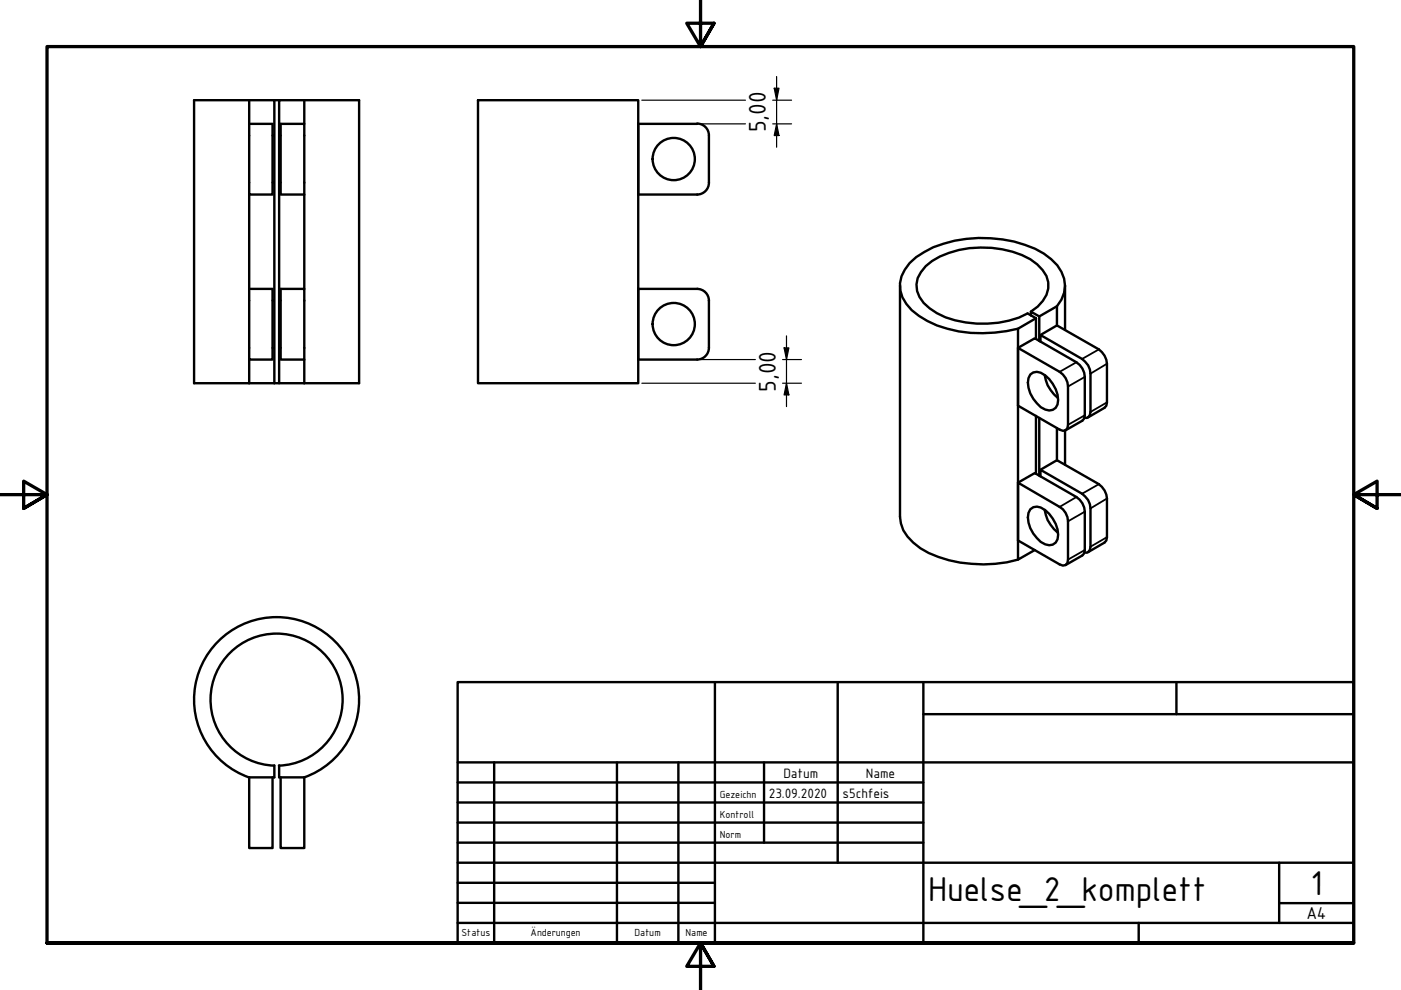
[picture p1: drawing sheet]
<svg xmlns="http://www.w3.org/2000/svg" width="297mm" height="210mm" viewBox="0 0 297 210" stroke-linecap="round" stroke-linejoin="round" font-family="sans-serif">
<!-- layer: Sichtbar (ISO) -->
<g fill="none" stroke="#000" stroke-width=".51">
<path d="M52.8 21.2h5.4v60.1M52.8 21.2v20h5v-14.9h-5M52.8 21.2h-11.7v60.1h18.1M58.2 21.2h1M59.5 26.3h5v14.9h-5zM64.5 21.2h-5.3v60.1h5.3M64.5 21.2v5.1M64.5 21.2h11.6v60.1h-11.6M101.3 21.2h34v60.1h-34zM147.8 26.2a2.51 2.51 0 0 1 2.5 2.5v10M147.8 26.3h-12.5v14.9h12.5M150.3 38.7a2.51 2.51 0 0 1-2.5 2.5"/>
<path d="M52.8 41.2v35h5v-15h-5M64.5 41.2v20M52.8 76.2v5.1M59.5 61.2h5v15h-5zM64.5 76.2v5.1M147.8 61.2a2.51 2.51 0 0 1 2.5 2.6M147.8 61.2h-12.5v15h12.5M150.3 63.7v10.1M150.3 73.7a2.51 2.51 0 0 1-2.5 2.5M190.8 60.6v49a7.2 7.2 0 0 0 2.8 5.4 21.3 21.3 0 0 0 12.4 4.5 27.3 27.3 0 0 0 9.8-.8M215.8 73.8l8.9 5a3.9 3.9 0 0 1 1.7 3.2v8.1l-.1 .7-.4 .4-.5 .1-.7-.2-8.9-5.1zM215.8 73.8l3.6-2.1 8.8 5.1a3.9 3.9 0 0 1 1.8 3.1v8.1l-.1 .7-.4 .5-3.6 2"/>
<path d="M218.4 79.4a2.23 2.23 0 0 1 3.2 .2 6.6 6.6 0 0 1 2.6 6.2 1.82 1.82 0 0 1-2.6 1 6.6 6.6 0 0 1-3.5-6.6zM218.6 66.1a6.9 6.9 0 0 0 3.6-6.2 8.2 8.2 0 0 0-5.5-5.8 21.9 21.9 0 0 0-19.1 1.2 7.1 7.1 0 0 0-3.3 5 6.1 6.1 0 0 0 2.8 5.1 19.9 19.9 0 0 0 14.6 3l2.2-.4 2.1-.7 1.9-.8 1.7 1M218.6 66.9v-.8l1.7 1M219.6 67.5l-3.8 2.2v49l3.6-2.1M219.6 67.5v4.4M220.3 67.1v5.2M220.6 72.4v-1.4l8.8 5.1a3.9 3.9 0 0 1 1.8 3.1v8.1l-.4 1.1-.4 .2h-.5M220.6 71l3.5-2 8.9 5.1a4 4 0 0 1 1.7 3v8.2l-.1 .7-.4 .5-3.5 2M221.5 79.5a7.3 7.3 0 0 0 2.8 4.9M224.1 64.9a6.5 6.5 0 0 0 .1-8.7 14.5 14.5 0 0 0-6.9-4.3 28.4 28.4 0 0 0-19.4 .5 12.6 12.6 0 0 0-6.1 4.8 6.5 6.5 0 0 0 1.5 8.6 21.5 21.5 0 0 0 15 4.8l2.6-.1 4.9-.8M224.1 64.9v4.1M224.1 64.9l-3.8 2.2"/>
<path d="M225.8 60.6v9.3M219.6 88.2v12.2M220.3 88.6v12.3M220.6 99.6l3.5-2 8.9 5.1a4 4 0 0 1 1.7 3v8.2l-.1 .7-.4 .4-3.5 2.1M224.1 90.8v6.8M225.8 91.3v7.2M215.8 102.3l8.9 5.2a3.6 3.6 0 0 1 1.7 3v8.2l-.1 .7-.4 .4-.5 .1-.7-.2-8.9-5.1zM215.8 102.3l3.6-2 8.8 5.1a3.9 3.9 0 0 1 1.8 3.1v8.1l-.1 .7-.4 .5-3.6 2M218.4 108a2.23 2.23 0 0 1 3.2 .2 6.6 6.6 0 0 1 2.6 6.1 1.82 1.82 0 0 1-2.6 1.1 6.6 6.6 0 0 1-3.5-6.7zM220.6 101v-1.4l8.8 5.1a3.9 3.9 0 0 1 1.8 3.1v8.1l-.4 1-.4 .3-.5-.1M221.5 108.1a7.3 7.3 0 0 0 2.8 4.8M52.8 164.8a17.5 17.5 0 0 1-8.2-26.9 17.5 17.5 0 0 1 28.1 0 17.5 17.5 0 0 1-8.2 26.9"/>
<path d="M58.1 162.3a14 14 0 0 1-11.5-21.1 14 14 0 0 1 24.1 0 14 14 0 0 1-11.6 21.1M58.2 162.3v2.5h-5.4v15h5v-15M59.2 162.3v2.5h5.3v15h-5v-15"/>
<circle cx="142.8" cy="33.7" r="4.5"/>
<circle cx="142.8" cy="68.7" r="4.5"/>
</g>
<!-- layer: Sichtbar schmal (ISO) -->
<path d="M228.2 76.8l-3.5 2M230 79.9l-3.6 2.1M233 74.1l-3.6 2M234.7 77.1l-3.5 2.1M230 88l-3.6 2.1M234.7 85.3l-3.5 2M228.2 105.4l-3.5 2.1M230 116.6l-3.6 2.1M230 108.5l-3.6 2M233 102.7l-3.6 2M234.7 113.9l-3.5 2M234.7 105.7l-3.5 2.1" fill="none" stroke="#000" stroke-width=".38"/>
<!-- layer: Rahmen (ISO) -->
<path d="M148.5 -.1v10l-2.9-5h5.8l-2.9 5 2.9-5M0 104.9h10l-5-2.9v5.8l5-2.9-5 2.9M297 104.9h-10l5-2.9v5.8l-5-2.9 5 2.9M10 199.9v-190h277v190h-277h277M151.4 204.9l-2.9-5 2.9 5h-5.8l2.9-5v10" fill="none" stroke="#000" stroke-width=".7"/>
<!-- layer: Titel (ISO) -->
<g fill="none" stroke="#000" stroke-width=".51">
<path d="M97 144.6h190v55.3h-190zM151.6 144.6v55.3M177.6 144.6v38.3M195.8 151.4h91.2M195.8 144.6v55.3M249.4 144.6v6.8M97 165.9h98.8M97 170.2h98.8M97 174.4h98.8M97 178.7h98.8M97 161.6h190M104.8 161.6v38.3"/>
<path d="M130.8 161.6v38.3M143.8 161.6v38.3M162 161.6v17.1M97 195.7h190M97 182.9h190M97 187.2h54.6M97 191.4h54.6M241.4 195.7v4.2M271.2 191.5h15.8M271.2 182.9v12.8"/>
</g>
<g fill="none" stroke="#000" stroke-width=".25">
<path d="M164.1 18.7h1.1l-.5 2.5zM164.7 16.2v15M136.1 21.2h22M148.6 26.3h9.5M163.8 26.3h4M163.8 21.2h4M164.7 26.3l.5 2.4h-1.1zM148.6 76.2h11.5M165.9 76.2h4M166.2 73.8h1.1l-.5 2.4zM166.8 71.2v15M136.1 81.3h24"/>
<path d="M165.9 81.3h4M166.8 81.3l.5 2.4h-1.1z"/>
</g>
<g fill="#000">
<path d="M164.1 18.7h1.1l-.5 2.5z" fill-rule="evenodd"/>
<path d="M164.7 26.3l.5 2.4h-1.1z" fill-rule="evenodd"/>
<path d="M166.2 73.8h1.1l-.5 2.4z" fill-rule="evenodd"/>
<path d="M166.8 81.3l.5 2.4h-1.1z" fill-rule="evenodd"/>
</g>
<g font-size="7.9">
<text x="196.8" y="191">Huelse_2_komplett</text>
<text x="277.9" y="189.7">1</text>
</g>
<g font-size="5.5">
<text x="162.4" y="28" transform="rotate(-90 162.4 28)">5,00</text>
<text x="164.5" y="83" transform="rotate(-90 164.5 83)">5,00</text>
</g>
<text font-size="3.9" x="277" y="194.9">A4</text>
<g font-size="3.1">
<text x="166.1" y="164.9">Datum</text>
<text x="183.6" y="164.9">Name</text>
<text x="163" y="169.1">23.09.2020</text>
<text x="178.6" y="169.1">s5chfeis</text>
</g>
<g font-size="2.3">
<text x="152.6" y="169.1">Gezeichn</text>
<text x="152.6" y="173.4">Kontroll</text>
<text x="152.6" y="177.6">Norm</text>
<text x="97.9" y="198.5">Status</text>
<text x="112.5" y="198.5">Änderungen</text>
<text x="134.6" y="198.5">Datum</text>
<text x="145.4" y="198.5">Name</text>
</g>
</svg>
